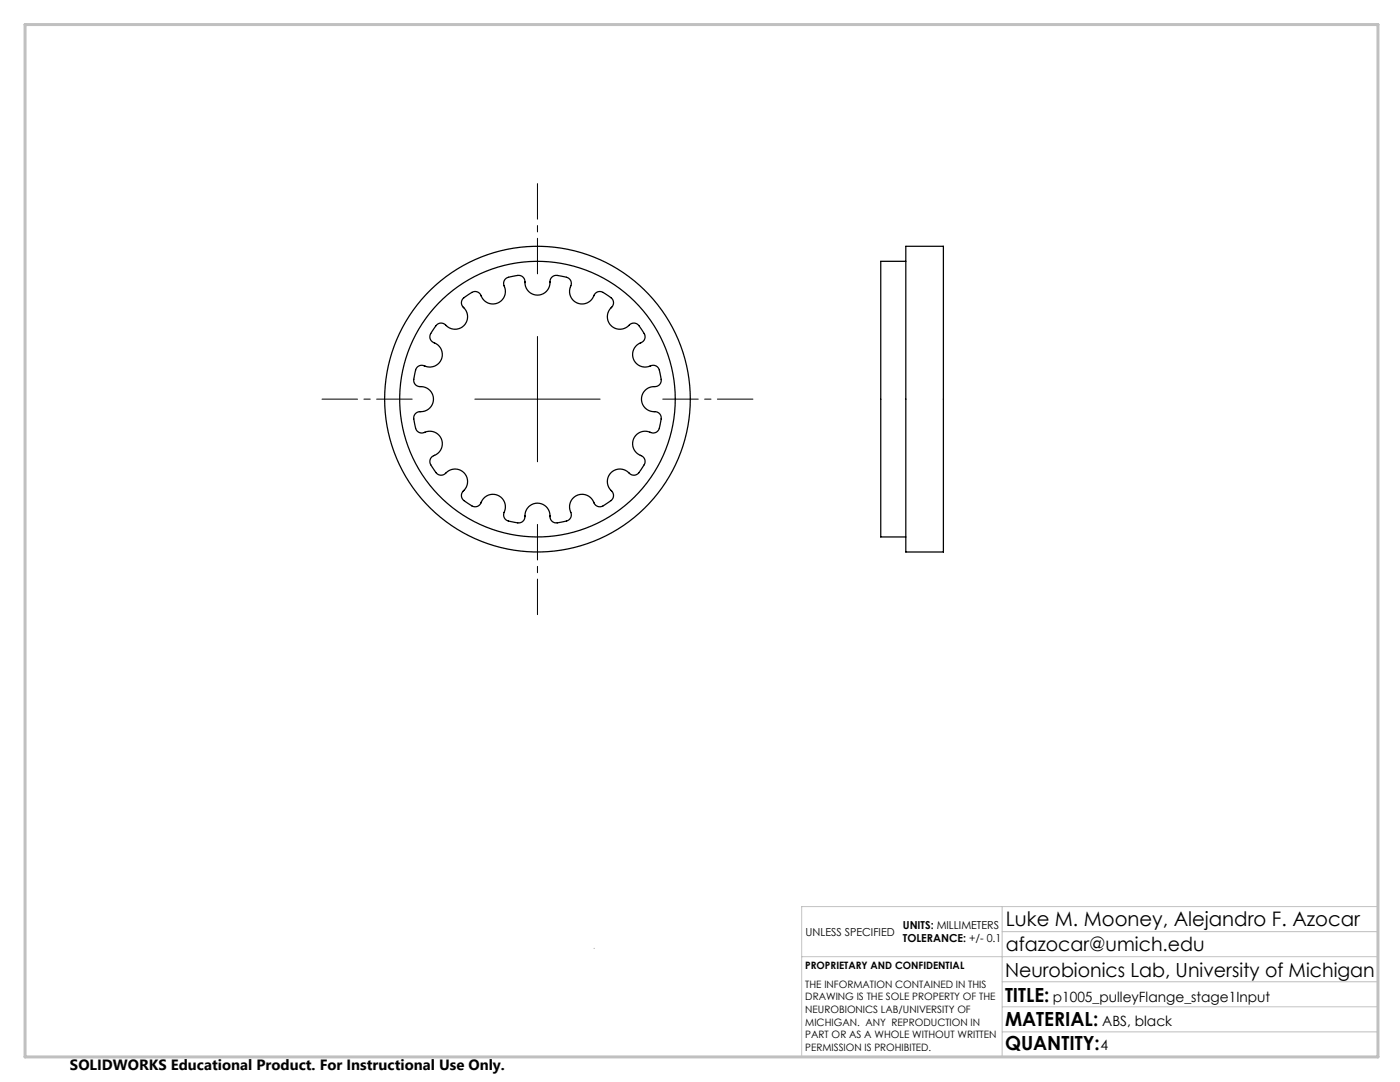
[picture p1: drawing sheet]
<svg xmlns="http://www.w3.org/2000/svg" width="279mm" height="216mm" viewBox="0 0 279 216" stroke-linecap="round" stroke-linejoin="round" font-family="sans-serif">
<path d="M107.3 54.6v-18M82.3 79.6h-18M132.3 79.6h18M107.3 104.6v18" fill="none" stroke="#000" stroke-width=".2" stroke-dasharray="15.2 1.3 1.3 1.3" stroke-dashoffset="8.1"/>
<path d="M94.8 79.6h25M107.3 67.1v25" fill="none" stroke="#000" stroke-width=".2"/>
<path d="M118.6 189.2h.1M160 190.9h115M200 185.9h75M200 180.9v30M200 195.9h75M275 180.9h-115v30M200 205.9h75M200 200.9h75" fill="none" stroke="#c0c0c0" stroke-width=".2"/>
<path d="M5 4.9h270v206h-270z" fill="none" stroke="#c0c0c0" stroke-width=".6"/>
<g fill="none" stroke="#000" stroke-width=".25">
<path d="M180.8 49.1h7.5v61h-7.5zM180.8 52.1h-5v55h5M87.2 64.8a1.44 1.44 0 0 1 2.2 .4 2.54 2.54 0 0 0 3.5-.6 2.54 2.54 0 0 0-.6-3.5 1.47 1.47 0 0 1 .9-2.1l.4-.3a1.5 1.5 0 0 1 1.5-.5 1.5 1.5 0 0 1 1.1 1.3 2.54 2.54 0 0 0 3.5 .8 2.54 2.54 0 0 0 .8-3.5 1.47 1.47 0 0 1 1.7-1.6l.4-.1a1.5 1.5 0 0 1 1.7 .1 1.5 1.5 0 0 1 .5 1.6 2.54 2.54 0 0 0 2.9 2 2.54 2.54 0 0 0 2.1-2.9 1.47 1.47 0 0 1 2.1-.8l.5 .1a1.5 1.5 0 0 1 1.5 .7 1.5 1.5 0 0 1-.2 1.7 2.54 2.54 0 0 0 1.9 3 2.54 2.54 0 0 0 3.1-1.9 1.47 1.47 0 0 1 2.3 0l.3 .3a1.5 1.5 0 0 1 1.1 1.2 1.5 1.5 0 0 1-.7 1.5 2.54 2.54 0 0 0 .6 3.6 2.54 2.54 0 0 0 3.5-.6 1.47 1.47 0 0 1 2.1 .9l.3 .4a1.5 1.5 0 0 1 .5 1.5 1.5 1.5 0 0 1-1.3 1.1 2.54 2.54 0 0 0-.7 3.5 2.54 2.54 0 0 0 3.4 .8 1.47 1.47 0 0 1 1.6 1.6l.1 .5a1.5 1.5 0 0 1-.1 1.7 1.5 1.5 0 0 1-1.6 .5 2.54 2.54 0 0 0-2 2.9 2.54 2.54 0 0 0 2.9 2.1 1.47 1.47 0 0 1 .8 2.1l-.1 .5a1.5 1.5 0 0 1-.7 1.4 1.5 1.5 0 0 1-1.7-.1 2.54 2.54 0 0 0-3 1.9 2.54 2.54 0 0 0 1.9 3.1 1.47 1.47 0 0 1 0 2.2l-.3 .4a1.5 1.5 0 0 1-1.2 1.1 1.5 1.5 0 0 1-1.5-.7 2.54 2.54 0 0 0-3.6 .6 2.54 2.54 0 0 0 .6 3.5 1.47 1.47 0 0 1-.9 2.1l-.3 .3a1.5 1.5 0 0 1-1.6 .5 1.5 1.5 0 0 1-1.1-1.3 2.54 2.54 0 0 0-3.5-.8 2.54 2.54 0 0 0-.8 3.5 1.47 1.47 0 0 1-1.6 1.6l-.5 .1a1.5 1.5 0 0 1-1.6-.1 1.5 1.5 0 0 1-.6-1.6 2.54 2.54 0 0 0-2.9-2.1 2.54 2.54 0 0 0-2.1 3 1.47 1.47 0 0 1-2.1 .8l-.4-.1a1.5 1.5 0 0 1-1.5-.7 1.5 1.5 0 0 1 .1-1.7 2.54 2.54 0 0 0-1.9-3 2.54 2.54 0 0 0-3.1 1.9 1.47 1.47 0 0 1-2.2 0l-.4-.3a1.5 1.5 0 0 1-1.1-1.3 1.5 1.5 0 0 1 .7-1.4 2.54 2.54 0 0 0-.6-3.6 2.54 2.54 0 0 0-3.5 .6 1.47 1.47 0 0 1-2.1-.9l-.3-.4a1.5 1.5 0 0 1-.5-1.5 1.5 1.5 0 0 1 1.3-1.1 2.54 2.54 0 0 0 .8-3.5 2.54 2.54 0 0 0-3.5-.8 1.47 1.47 0 0 1-1.6-1.6l-.1-.5a1.5 1.5 0 0 1 .1-1.7 1.5 1.5 0 0 1 1.6-.5 2.54 2.54 0 0 0 2.1-2.9 2.54 2.54 0 0 0-3-2.1 1.47 1.47 0 0 1-.8-2.1l.1-.5a1.5 1.5 0 0 1 .7-1.4 1.5 1.5 0 0 1 1.7 .1 2.54 2.54 0 0 0 3-1.9 2.54 2.54 0 0 0-1.9-3.1 1.47 1.47 0 0 1 0-2.2z"/>
<circle cx="107.3" cy="79.6" r="30.5"/>
<circle cx="107.3" cy="79.6" r="27.5"/>
</g>
<text font-size="4" x="200.7" y="184.9">Luke M. Mooney, Alejandro F. Azocar</text>
<g font-size="3.9">
<text x="200.7" y="189.8">afazocar@umich.edu</text>
<text x="200.6" y="194.9">Neurobionics Lab, University of Michigan</text>
<text x="200.6" y="199.8">TITLE:</text>
<text x="200.6" y="209.5">QUANTITY:</text>
<text x="200.6" y="204.6">MATERIAL:</text>
</g>
<text font-size="3" x="14" y="213.5">SOLIDWORKS Educational Product. For Instructional Use Only.</text>
<g font-size="2.8">
<text x="210.1" y="199.8">p1005_pulleyFlange_stage1Input</text>
<text x="219.7" y="209.5">4</text>
<text x="220" y="204.6">ABS, black</text>
</g>
<g font-size="2.2">
<text x="180.2" y="185.3">UNITS: MILLIMETERS</text>
<text x="160.8" y="186.8">UNLESS SPECIFIED</text>
<text x="180.2" y="188">TOLERANCE: +/- 0.1</text>
</g>
<g font-size="2">
<text x="160.7" y="193.4">PROPRIETARY AND CONFIDENTIAL</text>
<text x="160.7" y="197.1">THE INFORMATION CONTAINED IN THIS</text>
<text x="160.7" y="199.6">DRAWING IS THE SOLE PROPERTY OF THE</text>
<text x="160.7" y="202.1">NEUROBIONICS LAB/UNIVERSITY OF</text>
<text x="160.7" y="204.6">MICHIGAN. ANY REPRODUCTION IN</text>
<text x="160.7" y="207.2">PART OR AS A WHOLE WITHOUT WRITTEN</text>
<text x="160.7" y="209.7">PERMISSION IS PROHIBITED.</text>
</g>
</svg>
